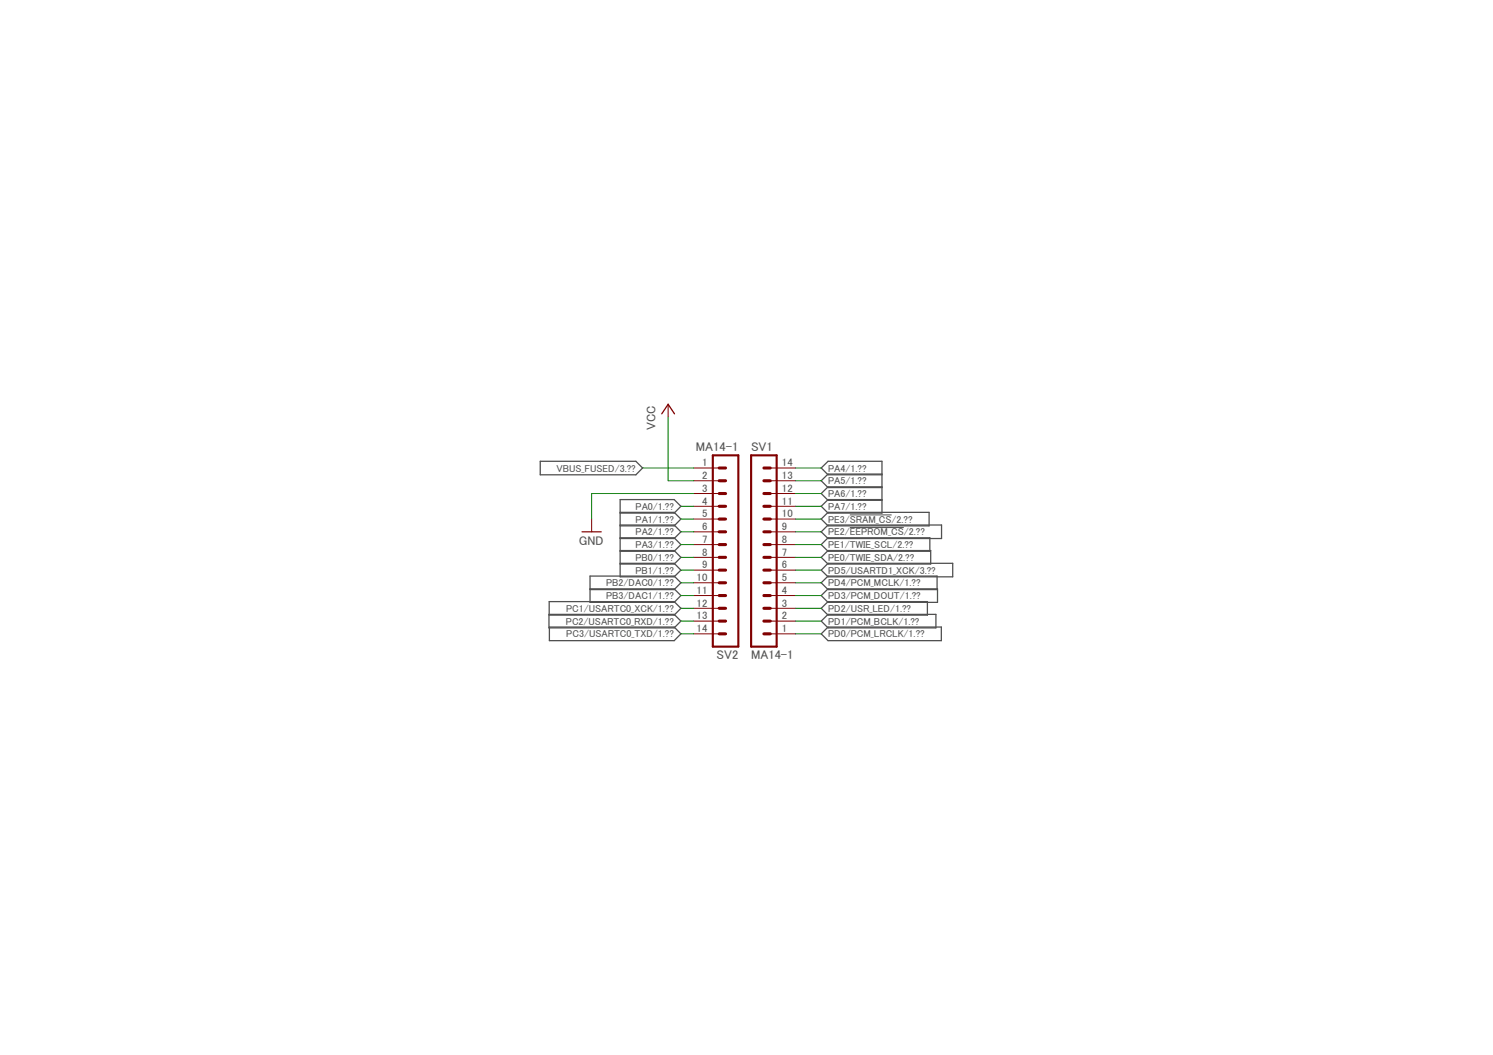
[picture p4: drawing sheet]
<svg xmlns="http://www.w3.org/2000/svg" width="297mm" height="210mm" viewBox="0 0 297 210" stroke-linecap="round" stroke-linejoin="round" font-family="sans-serif">
<g fill="none" stroke="#505050" stroke-width=".25">
<path d="M107.5 91.8h19l1.3 1.3-1.3 1.4h-19zM175.5 94.5h-10.8l-1.3-1.4 1.3-1.3h10.8v10.3h-10.8l-1.3-1.4 1.3-1.3h10.8M175.5 96.9h-10.8l-1.3 1.3 1.3 1.3h10.8M175.5 94.3h-10.8l-1.3 1.4 1.3 1.3h10.8M109.3 119.7h24.8l1.4 1.3-1.4 1.4h-24.8zM117.4 117.2h16.7l1.4 1.3-1.4 1.3h-16.7v-5.2h16.7l1.4 1.4-1.4 1.3h-16.7M123.4 102.1h10.7l1.4-1.4-1.4-1.3h-10.7v15.4h10.7l1.4-1.4-1.4-1.3h-10.7M123.4 109.5h10.7l1.4 1.4-1.4 1.3h-10.7M123.4 107h10.7l1.4 1.4-1.4 1.3h-10.7M123.4 104.5h10.7l1.4 1.3-1.4 1.3h-10.7M123.4 101.9h10.7l1.4 1.4-1.4 1.3h-10.7M163.4 113.4l1.3-1.3h24.8v2.7h-24.8z"/>
<path d="M163.4 110.9l1.3-1.4h20.5v2.7h-20.5zM163.4 108.4l1.3-1.4h20.3v2.7h-20.3zM163.4 105.8l1.3-1.3h22.6v2.6h-22.6zM163.4 118.5l1.3-1.3h21.8v2.6h-21.8zM163.4 116l1.3-1.4h21.7v2.7h-21.7zM163.4 103.3l1.3-1.4h20.1v2.7h-20.1zM109.2 122.2h24.9l1.4 1.4-1.4 1.3h-24.9zM109.3 124.8h24.8l1.4 1.3-1.4 1.4h-24.8zM163.4 126.1l1.3-1.3h22.6v2.7h-22.6zM163.4 123.6l1.3-1.4h21.5v2.7h-21.5zM163.4 121l1.3-1.3h19.8v2.7h-19.8z"/>
</g>
<path d="M169.1 105h10.7M169.1 102.4h8.3" fill="none" stroke="#505050" stroke-width=".2"/>
<path d="M141.8 90.6h5.1v38.1h-5.1zM149.4 90.6h5.1v38.1h-5.1z" fill="none" stroke="#800000" stroke-width=".42"/>
<g fill="none" stroke="#800000" stroke-width=".61">
<path d="M143.1 98.2h1.3M143.1 95.7h1.3M143.1 93.1h1.3M152 98.2h1.2M152 95.7h1.2M152 93.1h1.2M143.1 116h1.3M143.1 118.5h1.3M143.1 108.4h1.3M143.1 110.9h1.3M143.1 113.4h1.3M143.1 103.3h1.3"/>
<path d="M143.1 105.8h1.3M143.1 100.7h1.3M152 116h1.2M152 118.5h1.2M152 108.4h1.2M152 110.9h1.2M152 113.4h1.2M152 103.3h1.2M152 105.8h1.2M152 100.7h1.2M143.1 121h1.3M143.1 123.6h1.3"/>
<path d="M143.1 126.1h1.3M152 121h1.2M152 123.6h1.2M152 126.1h1.2"/>
</g>
<g fill="none" stroke="#800000" stroke-width=".2">
<path d="M132.9 80.4v2.6M138 98.2h5.1M138 95.7h5.1M138 93.1h5.1M153.2 98.2h5.1M153.2 95.7h5.1M153.2 93.1h5.1M117.7 103.3v2.5M138 118.5h5.1M138 116h5.1M138 113.4h5.1M138 110.9h5.1"/>
<path d="M138 108.4h5.1M138 105.8h5.1M138 103.3h5.1M138 100.7h5.1M153.2 118.5h5.1M153.2 116h5.1M153.2 113.4h5.1M153.2 110.9h5.1M153.2 108.4h5.1M153.2 105.8h5.1M153.2 103.3h5.1M153.2 100.7h5.1"/>
<path d="M138 126.1h5.1M138 123.6h5.1M138 121h5.1M153.2 126.1h5.1M153.2 123.6h5.1M153.2 121h5.1"/>
</g>
<path d="M131.7 82.3l1.2-1.9 1.3 1.9M115.8 105.8h3.8" fill="none" stroke="#800000" stroke-width=".25"/>
<g fill="none" stroke="#008000" stroke-width=".2">
<path d="M127.8 93.1h10.2M132.9 83v12.7h5.1M138 98.2h-20.3v5.1M158.3 98.2h5.1M158.3 95.7h5.1M158.3 93.1h5.1M135.5 113.4h2.5M135.5 110.9h2.5M135.5 108.4h2.5M135.5 105.8h2.5M135.5 118.5h2.5M135.5 116h2.5"/>
<path d="M135.5 103.3h2.5M135.5 100.7h2.5M158.3 113.4h5.1M158.3 110.9h5.1M158.3 108.4h5.1M158.3 105.8h5.1M158.3 118.5h5.1M158.3 116h5.1M158.3 103.3h5.1M158.3 100.7h5.1M135.5 126.1h2.5M135.5 123.6h2.5"/>
<path d="M135.5 121h2.5M158.3 126.1h5.1M158.3 123.6h5.1M158.3 121h5.1"/>
</g>
<g font-size="2.5" fill="#505050">
<text x="130.4" y="85.5" transform="rotate(-90 130.4 85.5)">VCC</text>
<text x="138.4" y="89.8">MA14-1</text>
<text x="149.4" y="89.8">SV1</text>
<text x="115.2" y="108.3">GND</text>
<text x="142.6" y="131.2">SV2</text>
<text x="149.4" y="131.2">MA14-1</text>
</g>
<g font-size="2.1" fill="#505050">
<text x="139.7" y="92.8">1</text>
<text x="139.7" y="95.3">2</text>
<text x="155.6" y="95.3">13</text>
<text x="155.6" y="92.8">14</text>
<text x="139.7" y="97.8">3</text>
<text x="139.7" y="100.4">4</text>
<text x="155.6" y="100.4">11</text>
<text x="155.6" y="97.8">12</text>
<text x="139.7" y="102.9">5</text>
<text x="139.7" y="105.5">6</text>
<text x="139.7" y="108">7</text>
<text x="155.6" y="108">8</text>
<text x="155.6" y="105.5">9</text>
<text x="155.6" y="102.9">10</text>
<text x="139.7" y="110.5">8</text>
<text x="139.7" y="113.1">9</text>
<text x="155.6" y="113.1">6</text>
<text x="155.6" y="110.5">7</text>
<text x="138.6" y="115.6">10</text>
<text x="138.6" y="118.1">11</text>
<text x="155.6" y="118.1">4</text>
<text x="155.6" y="115.6">5</text>
<text x="138.6" y="120.7">12</text>
<text x="138.6" y="123.2">13</text>
<text x="138.6" y="125.8">14</text>
<text x="155.6" y="125.8">1</text>
<text x="155.6" y="123.2">2</text>
<text x="155.6" y="120.7">3</text>
</g>
<g font-size="2" fill="#505050">
<text x="110.7" y="93.8">VBUS_FUSED/3.??</text>
<text x="164.7" y="93.8">PA4/1.??</text>
<text x="126.4" y="101.4">PA0/1.??</text>
<text x="164.7" y="98.9">PA6/1.??</text>
<text x="164.7" y="101.4">PA7/1.??</text>
<text x="164.7" y="96.4">PA5/1.??</text>
<text x="126.4" y="104">PA1/1.??</text>
<text x="126.4" y="106.5">PA2/1.??</text>
<text x="164.7" y="106.5">PE2/EEPROM_CS/2.??</text>
<text x="164.7" y="104">PE3/SRAM_CS/2.??</text>
<text x="126.4" y="111.6">PB0/1.??</text>
<text x="126.4" y="109.1">PA3/1.??</text>
<text x="164.7" y="111.6">PE0/TWIE_SDA/2.??</text>
<text x="164.7" y="109.1">PE1/TWIE_SCL/2.??</text>
<text x="120.6" y="116.7">PB2/DAC0/1.??</text>
<text x="120.6" y="119.2">PB3/DAC1/1.??</text>
<text x="126.4" y="114.1">PB1/1.??</text>
<text x="164.7" y="114.1">PD5/USARTD1_XCK/3.??</text>
<text x="164.7" y="119.2">PD3/PCM_DOUT/1.??</text>
<text x="164.7" y="116.7">PD4/PCM_MCLK/1.??</text>
<text x="112.6" y="124.3">PC2/USARTC0_RXD/1.??</text>
<text x="112.6" y="121.7">PC1/USARTC0_XCK/1.??</text>
<text x="164.7" y="124.3">PD1/PCM_BCLK/1.??</text>
<text x="164.7" y="121.7">PD2/USR_LED/1.??</text>
<text x="112.7" y="126.8">PC3/USARTC0_TXD/1.??</text>
<text x="164.7" y="126.8">PD0/PCM_LRCLK/1.??</text>
</g>
</svg>
